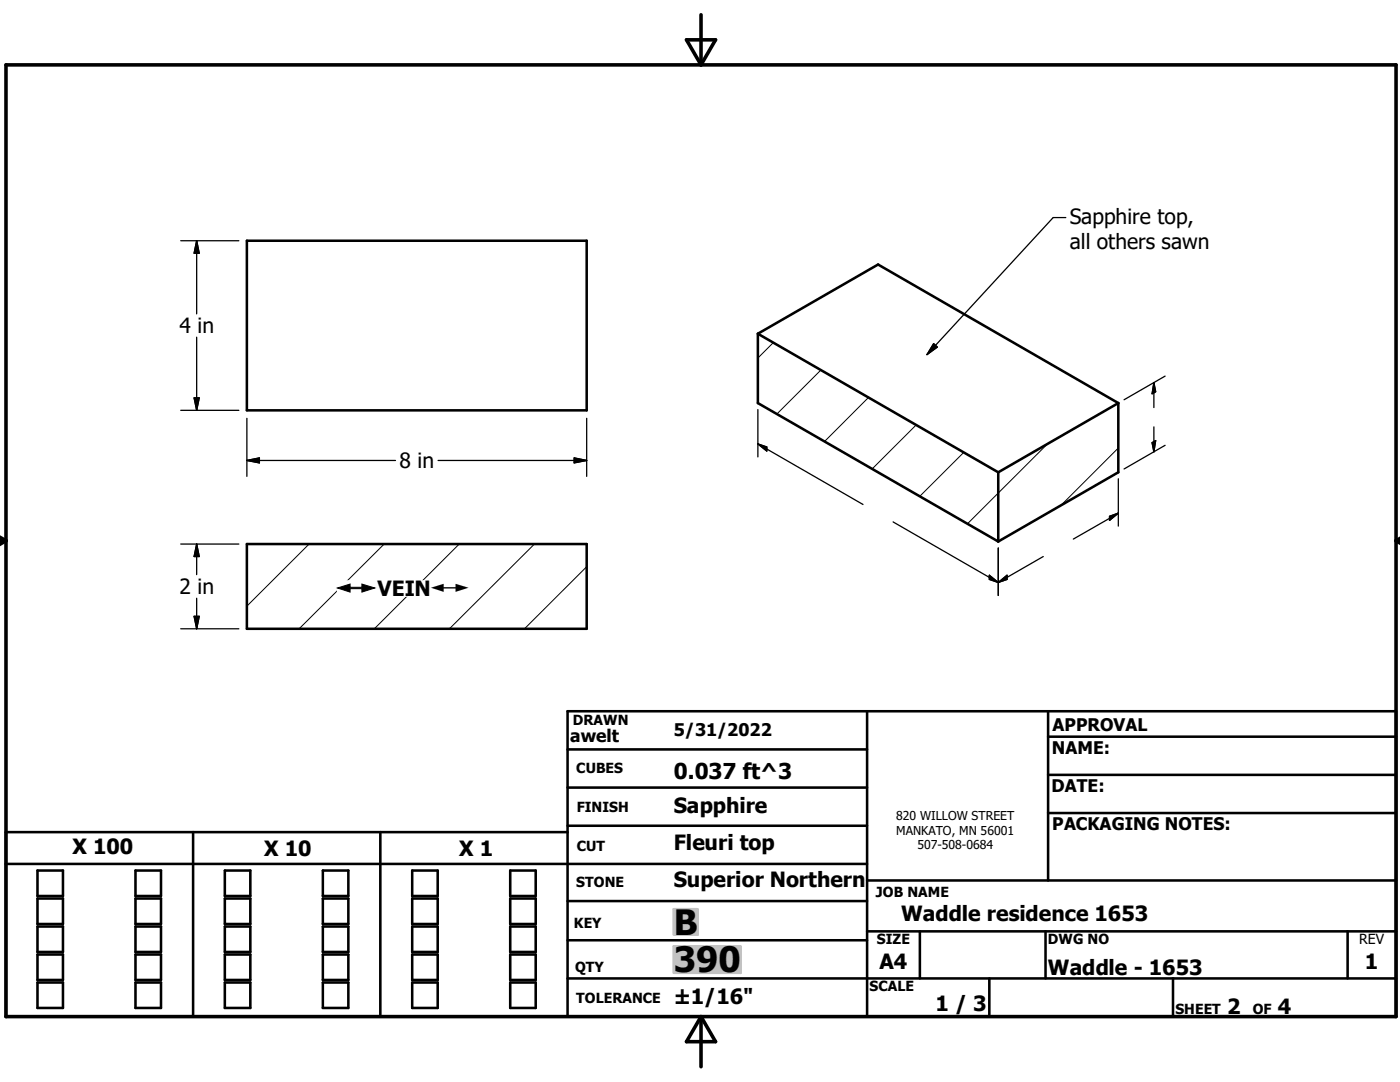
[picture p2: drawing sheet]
<svg xmlns="http://www.w3.org/2000/svg" width="279mm" height="216mm" viewBox="0 0 279 216" stroke-linecap="round" stroke-linejoin="round" font-family="sans-serif">
<g fill="none" stroke="#000" stroke-width=".51">
<path d="M49.3 48h67.8v33.9h-67.8zM151.2 66.6v13.8l48 27.7M151.2 66.6l48 27.6M151.2 66.6l24-13.8 48 27.6M199.2 94.2v13.9M223.2 80.4v13.8l-24 13.9M223.2 80.4l-24 13.8M49.3 108.6h67.8v16.9h-67.8zM113.3 149.5h59.7M113.3 157.2h59.7M173 141.9v61M209.2 147h69.4"/>
<path d="M209.2 154.6h69.4M209.2 141.9v33.8M1.2 172.4h171.8M7.5 173.7h5.1v5.1h-5.1zM7.5 179.3h5.1v5.1h-5.1zM27 173.7h5.1v5.1h-5.1zM27 179.3h5.1v5.1h-5.1zM38.5 166v36.9M44.9 173.7h5.1v5.1h-5.1zM44.9 179.3h5.1v5.1h-5.1zM64.4 173.7h5.1v5.1h-5.1zM64.4 179.3h5.1v5.1h-5.1z"/>
<path d="M75.9 166v36.9M82.3 173.7h5.1v5.1h-5.1zM82.3 179.3h5.1v5.1h-5.1zM101.8 173.7h5.1v5.1h-5.1zM101.8 179.3h5.1v5.1h-5.1zM113.3 166h-112.1v36.9h277.4v-61h-165.3v61M113.3 179.8h59.7M113.3 164.8h59.7M173 175.7h105.6M209.2 162.2h69.4M7.5 184.9h5.1v5.1h-5.1zM7.5 190.5h5.1v5h-5.1z"/>
<path d="M7.5 196h5.1v5.1h-5.1zM27 190.5h5.1v5h-5.1zM27 196h5.1v5.1h-5.1zM27 184.9h5.1v5.1h-5.1zM44.9 190.5h5.1v5h-5.1zM44.9 196h5.1v5.1h-5.1zM44.9 184.9h5.1v5.1h-5.1zM64.4 190.5h5.1v5h-5.1zM64.4 196h5.1v5.1h-5.1zM64.4 184.9h5.1v5.1h-5.1zM82.3 190.5h5.1v5h-5.1zM82.3 196h5.1v5.1h-5.1z"/>
<path d="M82.3 184.9h5.1v5.1h-5.1zM101.8 190.5h5.1v5h-5.1zM101.8 196h5.1v5.1h-5.1zM101.8 184.9h5.1v5.1h-5.1zM113.3 187.6h59.7M113.3 195.2h165.3M173 185.8h105.6M183.6 185.8v9.4M197.4 195.2v7.7M208.7 185.8v9.4M234.1 195.2v7.7M268.9 185.8v9.4"/>
</g>
<path d="M154.3 68.4l-3.1 3M163.8 73.9l-8.8 8.7M173.3 79.3l-8.7 8.8M182.8 84.8l-8.7 8.8M192.3 90.3l-8.7 8.7M209 88.6l-15.9 15.9M223.2 89.4l-11.5 11.5M61.7 108.6l-12.4 12.3M76.7 108.6l-17 16.9M91.6 108.6l-16.9 16.9M106.7 108.6l-17 16.9M117.1 113.1l-12.4 12.4" fill="none" stroke="#000" stroke-width=".2"/>
<path d="M1.2 12.9h277.4v190h-277.4zM137 7.9h5.8l-2.9 5zM139.9 2.9v10M-.1 107.9h1.3M-.1 107.2l1.3 .7M1.2 107.9l-1.2 .7M278.6 107.9h.8M278.6 107.9l.8 .5M279.4 107.4l-.8 .5M139.9 202.9v10M139.9 202.9l2.9 5h-5.8z" fill="none" stroke="#000" stroke-width=".71"/>
<g fill="#c0c0c0" stroke="#c0c0c0" stroke-width=".51">
<path d="M134.5 188.8h13.3v5.3z"/>
<path d="M134.5 188.8l13.3 5.3h-13.3z"/>
<path d="M134.5 181.4h4.7v5.1z"/>
<path d="M134.5 181.4l4.7 5.1h-4.7z"/>
</g>
<g fill="none" stroke="#000" stroke-width=".25">
<path d="M36.1 48h11.6M39.2 48v14.6M39.2 48l.6 2.5h-1.1zM212.7 43.4h-2.5l-25.2 27.4M38.7 79.4h1.1l-.6 2.5zM39.2 67.3v14.6M186.3 68.6l.8 .7-2.1 1.5zM230.3 76.3v5M230.3 76.3l.3 1.9-.7 .4zM232.5 75l-8.2 4.8M36.1 81.9h11.6M49.3 91.9h29.6"/>
<path d="M49.3 91.9l2.5-.5v1zM49.3 83.5v11.6M87.4 91.9h29.7M114.6 91.4l2.5 .5-2.5 .5zM117.1 83.5v11.6M151.2 88.6l21 12.1M151.2 88.6l1.8 .6v.8zM151.2 81.7v9.5M223.2 95.5v9.5M229.9 88.3l.7-.4-.3 2.3zM230.3 85.2v5M232.5 88.9l-8.2 4.7"/>
<path d="M36.1 108.6h11.6M39.2 108.6v6.1M39.2 119.4v6.1M39.2 108.6l.6 2.4h-1.1zM178.2 104.1l21 12.1M197.4 114.8l1.8 1.4-1.8-.6zM199.2 109.3v9.5M199.2 116.2l1.8-1.4v.8zM208.2 111l-9 5.2M221.4 103l1.8-.6-1.8 1.4zM223.2 102.4l-9 5.2M36.1 125.5h11.6"/>
<path d="M38.7 123h1.1l-.6 2.5z"/>
</g>
<g fill="#000" stroke="#000" stroke-width=".25">
<path d="M39.2 48l.6 2.5h-1.1zM38.7 79.4h1.1l-.6 2.5zM186.3 68.6l.8 .7-2.1 1.5zM230.3 76.3l.3 1.9-.7 .4zM49.3 91.9l2.5-.5v1zM114.6 91.4l2.5 .5-2.5 .5zM151.2 88.6l1.8 .6v.8zM229.9 88.3l.7-.4-.3 2.3zM39.2 108.6l.6 2.4h-1.1zM197.4 114.8l1.8 1.4-1.8-.6zM199.2 116.2l1.8-1.4v.8zM221.4 103l1.8-.6-1.8 1.4z"/>
<path d="M38.7 123h1.1l-.6 2.5z"/>
</g>
<g fill="#fff" stroke="#fff" stroke-width=".25">
<path d="M67.4 115.9h26.6v3z"/>
<path d="M67.4 115.9l26.6 3h-26.6z"/>
</g>
<g font-size="7">
<text x="134.5" y="186.5">B</text>
<text x="134.5" y="194">390</text>
</g>
<text font-size="4.4" x="134.5" y="155.5">0.037 ft^3</text>
<g font-size="4.2">
<text x="213.5" y="44.6">Sapphire top,</text>
<text x="213.5" y="49.6">all others sawn</text>
<text x="35.8" y="66.5">4 in</text>
<text x="79.8" y="93.4">8 in</text>
<text x="35.8" y="118.6">2 in</text>
<text x="75.4" y="119">VEIN</text>
<text x="134.4" y="162.3">Sapphire</text>
<text x="14.5" y="170.5">X 100</text>
<text x="52.7" y="170.9">X 10</text>
<text x="91.7" y="170.9">X 1</text>
<text x="134.4" y="169.5">Fleuri top</text>
<text x="134.4" y="176.9">Superior Northern</text>
<text x="179.9" y="183.7">Waddle residence 1653</text>
<text x="175.5" y="193.3">A4</text>
<text x="209.1" y="194.6">Waddle - 1653</text>
<text x="272.4" y="193.3">1</text>
<text x="134.4" y="200.3">±1/16&quot;</text>
<text x="186.7" y="201.7">1 / 3</text>
<text x="244.9" y="202.3">2</text>
<text x="255" y="202.3">4</text>
</g>
<g font-size="3.5">
<text x="113.8" y="148">awelt</text>
<text x="134.5" y="146.9">5/31/2022</text>
<text x="210.1" y="145.8">APPROVAL</text>
<text x="209.9" y="150.4">NAME:</text>
<text x="209.8" y="158.1">DATE:</text>
<text x="210" y="165.6">PACKAGING NOTES:</text>
</g>
<g font-size="3.3">
<text x="67.4" y="119">#</text>
<text x="86" y="119">#</text>
</g>
<g font-size="2.8">
<text x="114.3" y="144.6">DRAWN</text>
<text x="115" y="154.3">CUBES</text>
<text x="115.1" y="162">FINISH</text>
<text x="115.1" y="169.8">CUT</text>
<text x="115" y="177.1">STONE</text>
<text x="174.8" y="178.9">JOB NAME</text>
<text x="114.6" y="185.3">KEY</text>
<text x="175" y="188.4">SIZE</text>
<text x="209.1" y="188.4">DWG NO</text>
<text x="271.3" y="188.4">REV</text>
<text x="114.8" y="193.9">QTY</text>
<text x="173.5" y="197.8">SCALE</text>
<text x="115" y="200.2">TOLERANCE</text>
<text x="234.6" y="202.3">SHEET</text>
<text x="250" y="202.3">OF</text>
</g>
<g font-size="2.4">
<text x="178.9" y="163.6">820 WILLOW STREET</text>
<text x="178.9" y="166.5">MANKATO, MN 56001</text>
<text x="183.1" y="169.5">507-508-0684</text>
</g>
</svg>
